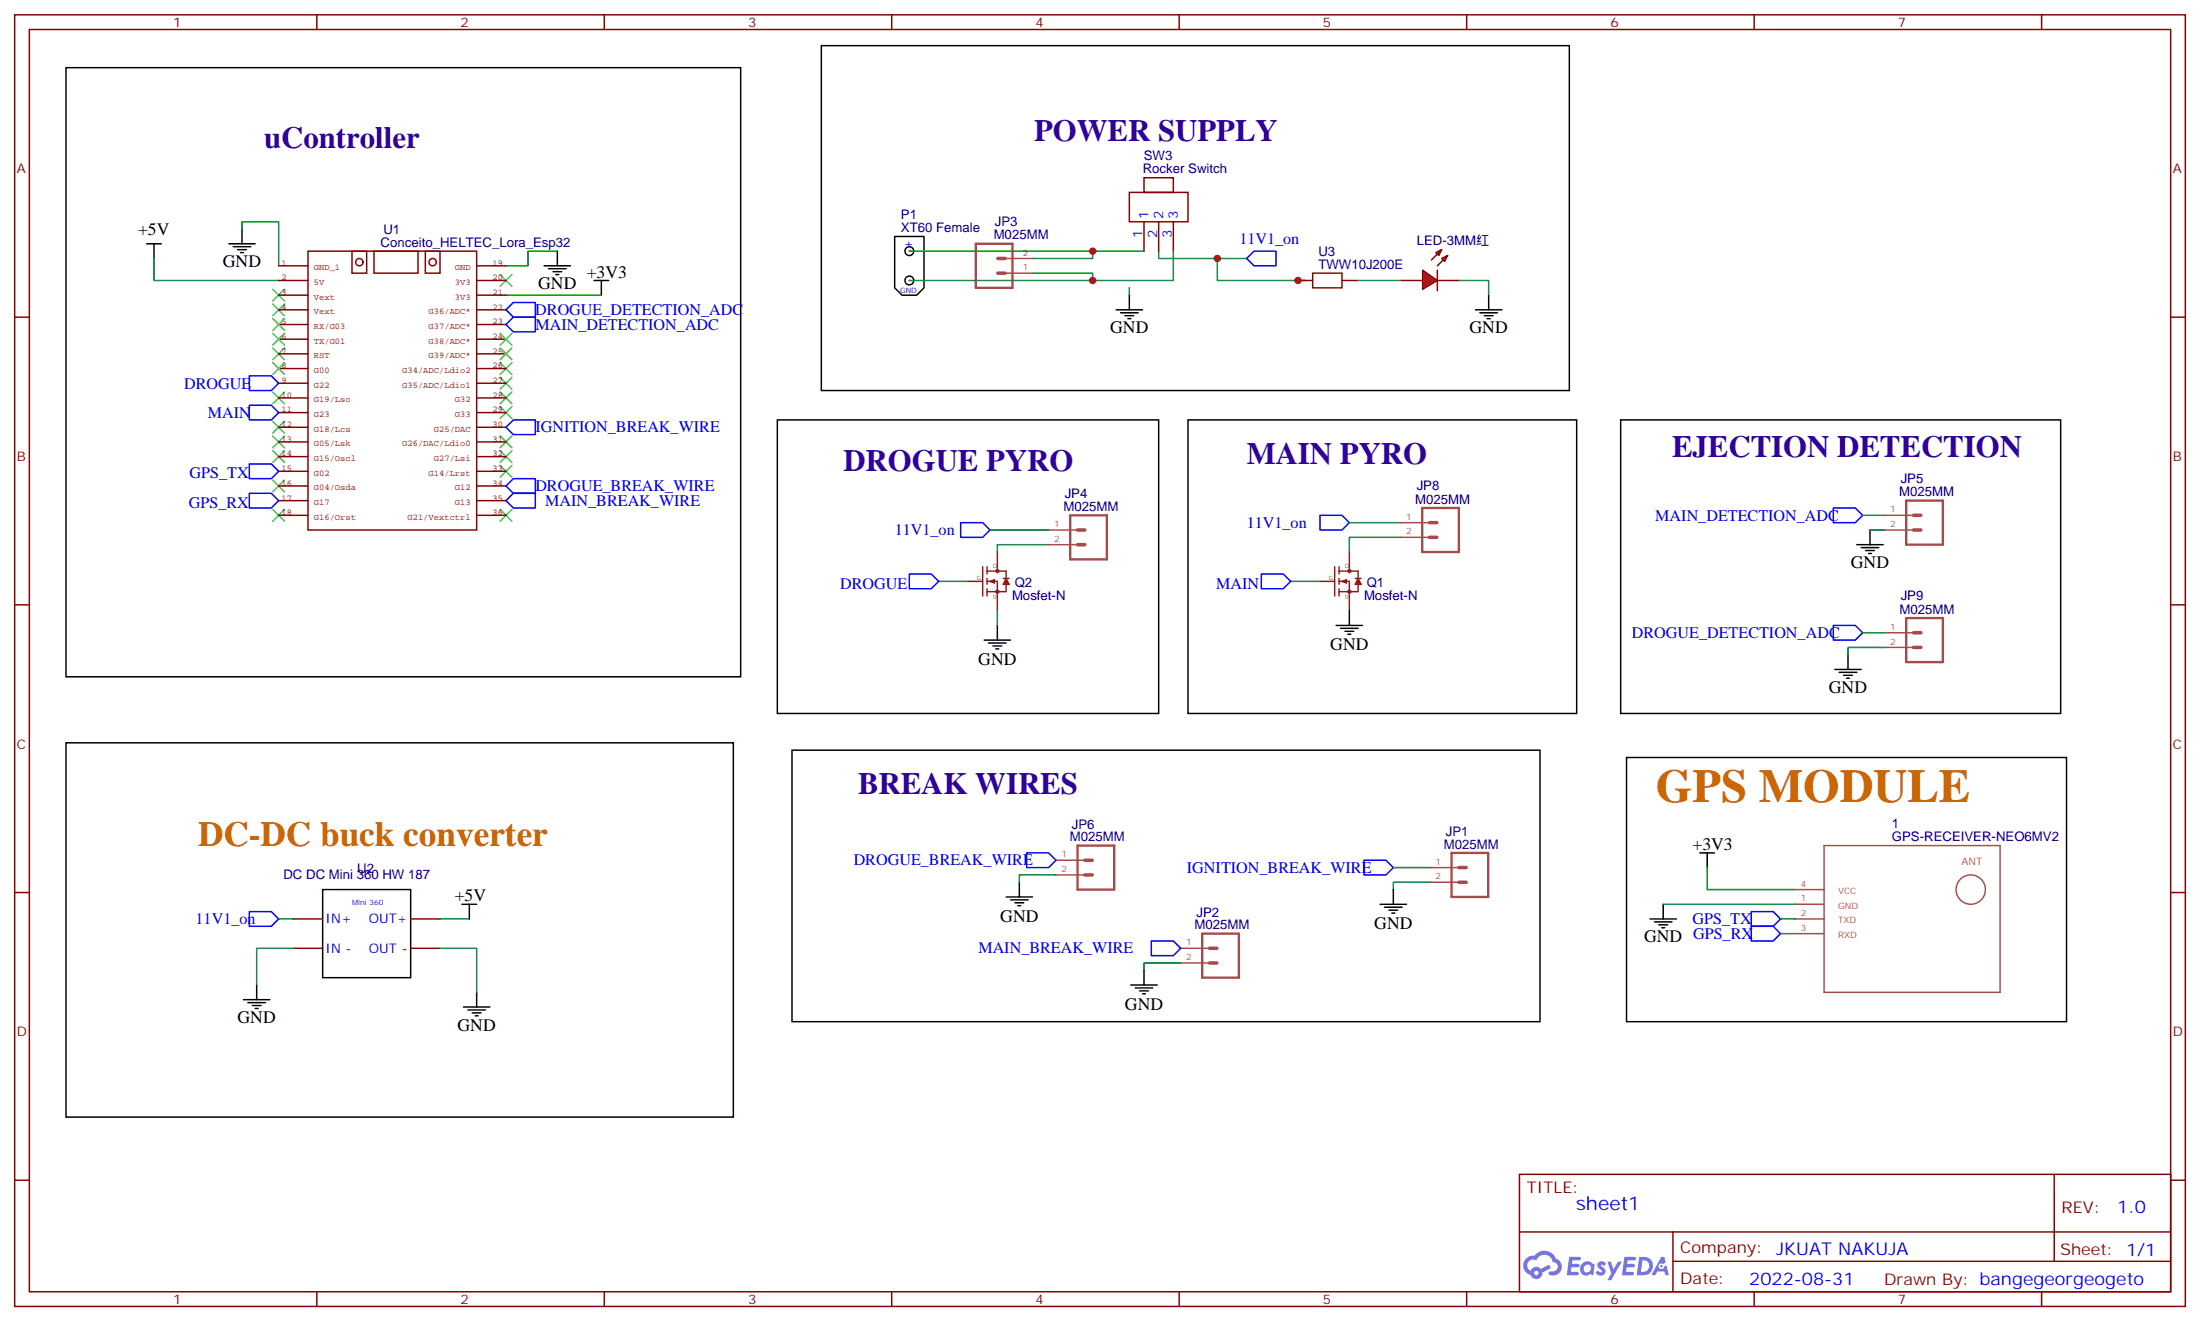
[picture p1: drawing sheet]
# EasyEDA schematic V3_SCHEMATIC.json
TITLE: sheet1; REV: 1.0; Date: 2022-08-31; Sheet: 1/1; Drawn By: bangegeorgeogeto; Company: JKUAT NAKUJA

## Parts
1  GPS-RECEIVER-NEO6MV2  [GPS-RECEIVER-NEO6MV2]
JP1  M025MM  [SCREWTERMINAL-5MM-2]
JP2  M025MM  [SCREWTERMINAL-5MM-2]
JP3  M025MM  [SCREWTERMINAL-5MM-2]
JP4  M025MM  [SCREWTERMINAL-5MM-2]
JP5  M025MM  [SCREWTERMINAL-5MM-2]
JP6  M025MM  [SCREWTERMINAL-5MM-2]
JP8  M025MM  [SCREWTERMINAL-5MM-2]
JP9  M025MM  [SCREWTERMINAL-5MM-2]
NO  LED-3MM红  [LED-TH_LED-3MM_RED]
P1  XT60 Female  [XT60-F]
Q1  Mosfet-N  [DC-MOSFET-TO-220]
Q2  Mosfet-N  [DC-MOSFET-TO-220]
SW3  Rocker Switch  [ROCKER SWITCH TH]
U1  Conceito_HELTEC_Lora_Esp32  [HELTEC_LORA_ESP32]
U2  DC DC Mini 360 HW 187  [DC_DC_MINI360]
U3  TWW10J200E  [RES-TH_L12.5-W9.0-P5.00-D1.2]

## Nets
11V1_on: JP4.1 JP8.1 SW3.2 U2.3(IN+) U3.1
+3V3: 1.4(VCC) U1.21(3V3)
+5V: U1.2(5V) U2.1(OUT+)
GND: 1.1(GND) JP1.2 JP2.2 JP5.2 JP6.2 JP9.2 NO.2 Q1.3(S) Q2.3(S) U1.1(GND) U1.19(GND) U2.2(OUT -) U2.4(IN -)
DROGUE: Q2.1(G) U1.9(G22)
DROGUE_BREAK_WIRE: JP6.1 U1.34(G12)
DROGUE_DETECTION_ADC: JP9.1 U1.22(G36/ADC*)
GPS_RX: 1.3(RXD) U1.17(G17)
GPS_TX: 1.2(TXD) U1.15(G02)
IGNITION_BREAK_WIRE: JP1.1 U1.30(G25/DAC)
MAIN: Q1.1(G) U1.11(G23)
MAIN_BREAK_WIRE: JP2.1 U1.35(G13)
MAIN_DETECTION_ADC: JP5.1 U1.23(G37/ADC*)
NO_1: NO.1 U3.2
Q1_2: JP8.2 Q1.2(D)
Q2_2: JP4.2 Q2.2(D)
SW3_1: JP3.2 P1.2 SW3.1
SW3_3: JP3.1 P1.1 SW3.3

Not connected (* = marked no-connect by the designer): U1 3(Vext)* 4(Vext)* 5(RX/G03)* 6(TX/G01)* 7(RST)* 8(G00)* 10(G19/Lso)* 12(G18/Lcs)* 13(G05/Lsk)* 14(G15/Oscl)* 16(G04/Osda)* 18(G16/Orst)* 20(3V3)* 24(G38/ADC*)* 25(G39/ADC*)* 26(G34/ADC/Ldio2)* 27(G35/ADC/Ldio1)* 28(G32)* 29(G33)* 31(G26/DAC/Ldio0)* 32(G27/Lsi)* 33(G14/Lrst)* 36(G21/Vextctrl)*

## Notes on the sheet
- uController
- POWER SUPPLY
- EJECTION DETECTION
- DROGUE PYRO
- MAIN PYRO
- GPS MODULE
- BREAK WIRES
- DC-DC buck converter

# EasyEDA board V3_PCB.json

Outline 160 x 54 mm; copper layers: TopLayer, BottomLayer. Coordinates in mm from the lower left corner of the outline.
Outline path: 0,45 arc(2.64,51.36) 9,54 151,54 arc(157.36,51.36) 160,45 160,9 arc(157.36,2.64) 151,0 9,0 arc(2.64,2.64) 0,9 0,45

## Design rules (mm)
Default: track 1.3, clearance 0.5, via 0.61, via hole 0.305

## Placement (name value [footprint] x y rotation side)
1  -  [GPS-RECEIVER-NEO6MV2]  97.67 28.07 180 top
JP1  M025MM  [SCREWTERMINAL-5MM-2]  30.74 46.1 180 top
JP2  M025MM  [SCREWTERMINAL-5MM-2]  63 45.97 180 top
JP3  M025MM  [SCREWTERMINAL-5MM-2]  144.03 12.57 90 top
JP4  M025MM  [SCREWTERMINAL-5MM-2]  40.9 9.14 270 top
JP5  M025MM  [SCREWTERMINAL-5MM-2]  13.98 6.86 0 top
JP6  M025MM  [SCREWTERMINAL-5MM-2]  45.86 46.36 180 top
JP8  M025MM  [SCREWTERMINAL-5MM-2]  75.32 43.05 90 top
JP9  M025MM  [SCREWTERMINAL-5MM-2]  13.72 42.42 90 top
NO  LED-3MM红  [LED-TH_LED-3MM_RED]  123.83 8 0 top
P1  XT60 Female  [XT60-F]  142.25 32.64 180 top
Q1  Mosfet-N  [DC-MOSFET-TO-220]  61.1 30.23 270 top
Q2  Mosfet-N  [DC-MOSFET-TO-220]  30.87 8.26 0 top
SW3  Rocker Switch  [ROCKER SWITCH TH]  125.99 37.08 0 top
U1  Conceito_HELTEC_Lora_Esp32  [HELTEC_LORA_ESP32]  29.22 26.8 0 top
U2  DC DC Mini 360 HW 187  [DC_DC_MINI360]  68.84 12.07 0 top
U3  TWW10J200E  [RES-TH_L12.5-W9.0-P5.00-D1.2]  128.41 18.03 270 top

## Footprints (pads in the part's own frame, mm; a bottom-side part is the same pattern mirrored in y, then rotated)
DC-MOSFET-TO-220
  rect 1.905x2.54 hole 1.016: 1(-2.601,-0.001) 2(0,-0.001) 3(2.601,-0.001)
DC_DC_MINI360
  oval 2.54x2.54 hole 0.914: 1(7.931,-4.505) 3(-7.931,-4.649)
  rect 2.54x2.54 hole 0.914: 2(7.918,4.649) 4(-7.931,4.649)
GPS-RECEIVER-NEO6MV2
  round 3 hole 3 unplated: (-15.34,9.95) (-15.34,-10.49) (15.26,9.95) (15.26,-10.49)
  round 4 hole 4 unplated: (14.68,-1.82)
  oval 1.8x1.8 hole 1x1: 1(-15.875,3.69) 2(-15.875,1.15) 3(-15.875,-1.39)
  rect 1.8x1.508 hole 1x1: 4(-15.875,-3.93)
HELTEC_LORA_ESP32
  rect 1.524x1.524 hole 0.767x0.762: 1(-22.99,-11.68)
  oval 1.8x1.8 hole 0.767x0.762: 2(-20.45,-11.68) 9(-2.67,-11.68) 11(2.41,-11.68) 15(12.57,-11.68) 17(17.65,-11.68) 18(20.19,-11.68) 21(-17.91,11.18) 23(-12.83,11.18) 30(4.95,11.18) 34(15.11,11.18) 35(17.65,11.18)
  oval 1.524x1.524 hole 0.767x0.762: 3(-17.91,-11.68) 4(-15.37,-11.68) 5(-12.83,-11.68) 6(-10.29,-11.68) 7(-7.75,-11.68) 8(-5.21,-11.68) 12(4.95,-11.68) 13(7.49,-11.68) 14(10.03,-11.68) 16(15.11,-11.68) 19(-22.99,11.18) 22(-15.37,11.18) 24(-10.29,11.18) 25(-7.75,11.18) 26(-5.21,11.18) 27(-2.67,11.18) 28(-0.13,11.18) 29(2.41,11.18) 31(7.49,11.18) 32(10.03,11.18) 33(12.57,11.18) 36(20.19,11.18)
  oval 0.2x0.2 hole 0.767x0.762: 10(-0.13,-11.68) 20(-20.45,11.18)
LED-TH_LED-3MM_RED
  oval 1.524x1.524 hole 0.8: 1(0,1.27) 2(0,-1.27)
RES-TH_L12.5-W9.0-P5.00-D1.2
  oval 2x2 hole 1.2: 1(-2.5,0) 2(2.5,0)
ROCKER SWITCH TH
  oval 8x2.5 hole 6.2x1.2: 1(0,7) 2(0,0)
  oval 8x2.5 hole 6x1.2: 3(0,-7)
SCREWTERMINAL-5MM-2
  rect 2.032x2.032 hole 1.305x1.3: 1(0,0)
  oval 2.032x2.032 hole 1.305x1.3: 2(5,0)
XT60-F
  oval 6.5x6.5 hole 4.6: 1(0,3.6)
  rect 6.5x6.5 hole 4.6: 2(0,-3.6)

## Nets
As in the schematic, except:
11V1_ON: JP4.1 JP8.1 SW3.2 U2.3 U3.1

Pads without a net: U1 3 4 5 6 7 8 10 12 13 14 16 18 20 24 25 26 27 28 29 31 32 33 36

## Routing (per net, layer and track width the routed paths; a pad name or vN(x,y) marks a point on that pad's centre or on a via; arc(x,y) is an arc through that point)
11V1_ON: length 191.4
  BottomLayer w1.3: JP4.1 60.92,9.17 61.83,10.11 80.07,10.11 86.75,3.43 125.97,3.43 133.1,10.57 133.1,18.9 131.81,20.22 128.08,20.22 124.98,20.7 120.84,23.11 120.84,31.93 SW3.2 120.02,43.05 JP8.1 75.57,43.05 ; 60.91,9.17 U2.3
+3V3: length 114.5
  BottomLayer w1.3: 113.55,32 96,32 89.01,25.02 47.13,25.02 42.43,20.32 28.74,20.32 11.31,37.75 11.31,37.97
+5V: length 75.9
  BottomLayer w1.3: 8.77,15.12 8.77,14.95 10.52,13.19 19.47,13.19 30.75,1.91 71.12,1.91 76.78,7.56
GND: length 334.7
  BottomLayer w1.3: 58,48.26 57.74,48.52 43.02,48.52 JP6.2 38.91,48.3 27.94,48.3 JP1.2 ; 58,48.26 64.43,48.26 65.21,47.49 65.21,44.44 56.62,35.86 56.62,29.44 58.44,27.63 72.94,27.63 79.22,33.9 114.83,33.9 115.48,33.25 115.48,26.16 113.7,24.38 1.1 115.71,22.22 115.71,16.96 114.21,15.47 80.58,15.47 79.33,16.72 U2.2 U2.4 ; 58,48.26 JP2.2 ; 9.49,46.36 6.23,43.1 U1.19 U1.1 6.23,14.93 11.58,9.58 16.26,9.58 JP5.2 ; 25.74,46.1 19.26,52.58 9.81,52.58 1.53,44.3 1.53,13.87 10.68,4.7 16.82,4.7 18.98,6.86
DROGUE: length 7.6
  BottomLayer w1.3: 28.27,8.25 28.27,10.83 26.55,12.55 U1.9
DROGUE_BREAK_WIRE: length 9
  BottomLayer w1.3: JP6.1 45.86,44.04 44.33,42.51 U1.34
DROGUE_DETECTION_ADC: length 4.5
  BottomLayer w1.3: JP9.1 13.72,38.1 U1.22
GPS_RX: length 72.7
  BottomLayer w1.3: U1.17 46.87,15.31 54.13,22.57 92.81,22.57 99.69,29.46 1.3
GPS_TX: length 78.5
  BottomLayer w1.3: U1.15 41.79,14.79 43.44,13.14 50.16,13.14 57.8,20.77 99.5,20.77 105.65,26.92 1.2
IGNITION_BREAK_WIRE: length 9.5
  BottomLayer w1.3: U1.30 34.17,40.36 30.74,43.79 JP1.1
MAIN: length 165.7
  BottomLayer w1.3: 61.09,32.83 63.98,35.71 115.61,35.71 117.56,33.76 117.56,16.2 114.79,13.42 57.6,13.42 55.49,11.31 35.23,11.31 31.63,14.91 U1.11
MAIN_BREAK_WIRE: length 19.9
  BottomLayer w1.3: JP2.1 60.68,45.97 60.68,45.4 58.95,43.66 52.31,43.66 46.87,38.22 U1.35
MAIN_DETECTION_ADC: length 68.6
  BottomLayer w1.3: 16.39,37.98 16.66,38.24 16.66,48.04 14.91,49.78 9.73,49.78 4.31,44.37 4.31,13.76 11.21,6.86 JP5.1
NO_1: length 8.2
  BottomLayer w1.3: U3.2 123.83,10.96 NO.1
Q1_2: length 29.2
  BottomLayer w1.3: 58.53,30.23 58.53,35 72.27,47.88 JP8.2 ; 61.09,30.23 58.52,30.23
Q2_2: length 13.2
  BottomLayer w1.3: Q2.2 32.14,4.32 40.22,4.83 JP4.2
SW3_1: length 41.1
  BottomLayer w1.3: SW3.1 129.85,44.09 137.7,36.24 P1.2 146.68,31.81 146.68,20.22 JP3.2
SW3_3: length 34.6
  BottomLayer w1.3: JP3.1 144.03,14.89 143.48,14.89 141.83,16.54 141.83,28.62 P1.1 141.2,30.08 SW3.3

## Copper pours and planes (outline as drawn; the poured copper is in the pictures)
GND on BottomLayer: 172.98,-0.51 165.36,-8.13 -10.41,-8.13 -11.17,-7.37 -11.17,61.22 -7.36,65.03 -11.42,65.03 -10.15,66.8 -9.9,67.06 -5.33,67.06 -7.36,65.03 15.25,65.03 18.04,62.23 59.44,62.23 60.97,60.71 172.22,60.71 172.98,59.94
GND on BottomLayer: -23.99,70.13 -23.99,70.49 -20.57,73.91

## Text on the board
BottomLayer: M-IN | SDG | D-PYRO | LoRa V3.0 | moBW | DBW | + | IN | MBW | OUT | M-PYRO | LED | - | R1 | D-IN | POWER | NAKUJA RECOVERY
